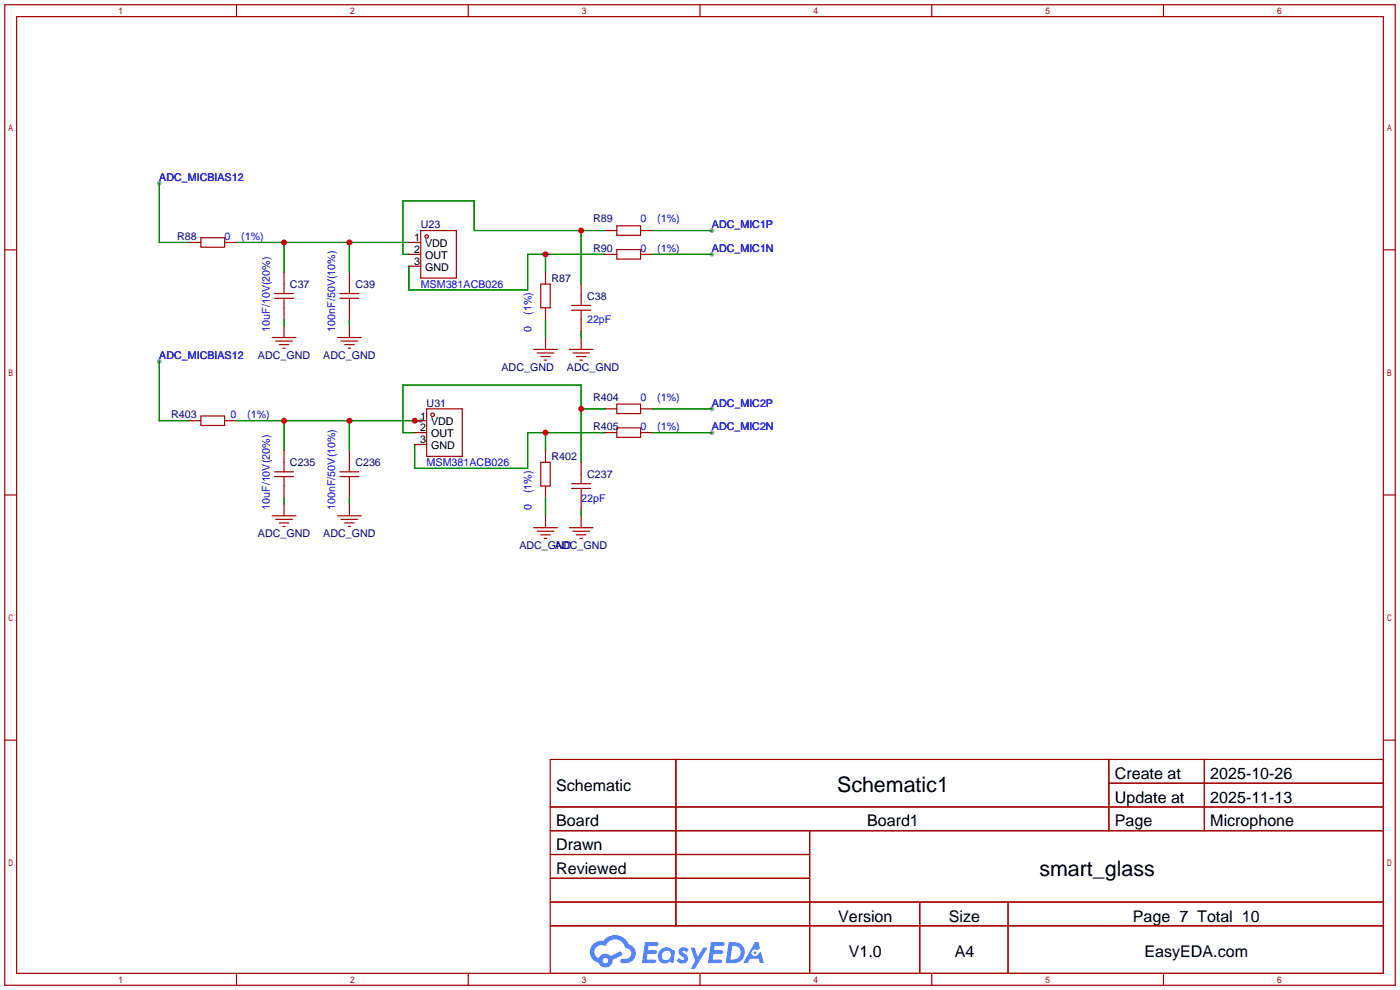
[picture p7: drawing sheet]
<svg xmlns="http://www.w3.org/2000/svg" width="299mm" height="212mm" viewBox="0 0 299 212" stroke-linecap="round" stroke-linejoin="round" font-family="sans-serif">
<g fill="#999">
<circle cx="34" cy="39.1" r=".51"/>
<circle cx="152.1" cy="54.4" r=".51"/>
<circle cx="152.1" cy="49.3" r=".51"/>
<circle cx="89.9" cy="89.9" r=".51"/>
<circle cx="34" cy="77.2" r=".51"/>
<circle cx="152.1" cy="92.5" r=".51"/>
<circle cx="152.1" cy="87.4" r=".51"/>
</g>
<g fill="none" stroke="#a10000" stroke-width=".25">
<path d="M1 1h297.2v209.6h-297.2zM3.6 3.6h292.1v204.4h-292.1zM50.5 1v2.6M100.1 1v2.6M149.6 1v2.6M199.1 1v2.6M248.7 1v2.6M1 53.4h2.6M295.7 53.4h2.5M1 105.8h2.6M295.7 105.8h2.5M1 158.2h2.6"/>
<path d="M295.7 158.2h2.5M117.6 162.3h178.1v45.7h-178.1zM117.6 172.5h178.1M117.6 177.5h178.1M144.5 162.3v35.6M173 177.5v30.5M237 162.3v15.2M237 167.4h58.7M257.4 162.3v15.2M117.6 182.6h55.4M117.6 192.8h178.1M117.6 187.7h55.4"/>
<path d="M117.6 197.9h178.1M196.6 192.8v15.2M215.4 192.8v15.2M50.5 208v2.6M100.1 208v2.6M149.6 208v2.6M199.1 208v2.6M248.7 208v2.6"/>
</g>
<g fill="#5487ff">
<path d="M145.3 202.7a1.3 1.3 0 0 1 1.9 .3l-.4 .6a.54 .54 0 0 0-.9-.2l.1 .2a1.34 1.34 0 0 1 .9 1.8 1.47 1.47 0 0 1-2.3-.1l.5-.6 .8 .5a.31 .31 0 0 0 .4-.3 .31 .31 0 0 0-.3-.4 1.12 1.12 0 0 1-.7-1.8z"/>
<path d="M147.6 202.5h.9l.6 2 1.2-2h.9l-2.7 4.6h-.9l1-1.7z"/>
<path d="M137.8 201.4h1.7a1.31 1.31 0 0 1 1.2 .2 .4 .4 0 0 1-.3 .5l-1.8 .1-.1 .9h1.6a.4 .4 0 0 1 .4 .4 .4 .4 0 0 1-.5 .4h-1.6l-.2 1.2h1.4a.46 .46 0 0 1 .5 0 .46 .46 0 0 1 .1 .5l-.4 .2h-2.6z"/>
<path d="M151.9 201.4h1.7a1.32 1.32 0 0 1 1.2 .2 .39 .39 0 0 1-.3 .5l-1.8 .1-.1 .9h1.6a.4 .4 0 0 1 .4 .4 .4 .4 0 0 1-.4 .4h-1.7l-.2 1.2h1.4a.46 .46 0 0 1 .5 0 .46 .46 0 0 1 .1 .5l-.4 .2h-2.6z"/>
<path d="M161.3 201.4h.8l.3 1.3-.6 .4a.75 .75 0 0 0-1.1 .3 .75 .75 0 0 0 .5 1 .75 .75 0 0 0 .9-.7l.5-.2 .6 2.3h-.8l-.3-.9h-1.8l-.5 .9h-1z"/>
<path d="M155.7 201.4l-.6 4.4h1.5a2.27 2.27 0 0 0 2.6-2.2 2.27 2.27 0 0 0-2.7-2.2zM156.5 202.1a1.5 1.5 0 0 1 1.8 1.6 1.5 1.5 0 0 1-1.9 1.4h-.3z"/>
<path d="M141.2 203a1.6 1.6 0 0 0-.3 2.3 1.6 1.6 0 0 0 2.3 .2l.7 .3 .3-2.4-.1-.3-.5-.1a1.58 1.58 0 0 0-2.4 0zM141.8 203.5a.98 .98 0 0 1 1.6 .4 .98 .98 0 0 1-1.1 1.3 .94 .94 0 0 1-.9-.7 .94 .94 0 0 1 .4-1z"/>
<path d="M126.8 201.8a2.37 2.37 0 0 0 1.1 4 1.54 1.54 0 0 0 1.8 1 1.54 1.54 0 0 0 1.2-1.6l2.2-1.1-.5-.8-2 1a1.57 1.57 0 0 0-2.7 .5 1.5 1.5 0 0 1-.7-2.1 1.5 1.5 0 0 1 2.2-.5 2.23 2.23 0 0 1 2.3-1.4 2.23 2.23 0 0 1 2 1.8 1.16 1.16 0 0 1 1.2 1.1 1.16 1.16 0 0 1-1.1 1.2h-.7a.47 .47 0 0 0-.5 .4 .47 .47 0 0 0 .4 .5 2.17 2.17 0 0 0 2.5-.9 2.17 2.17 0 0 0-.3-2.7l-.8-.4a3.2 3.2 0 0 0-5.5-.7l-1.1 .1zM128.8 205.3a.6 .6 0 0 1 1.2 0 .6 .6 0 0 1-1.2 0z"/>
<circle cx="161.4" cy="203.6" r=".28"/>
</g>
<g fill="none" stroke="#a10000" stroke-width=".25">
<path d="M40.4 51.8h2.5M42.9 50.8h5.1v2h-5.1zM48 51.8h2.5M60.7 58.2v4.5M74.7 58.2v4.5M87.4 51.8h2.5M87.4 54.4h2.5M87.4 56.9h2.5M89.9 49.3h7.6v10.1h-7.6zM116.6 58.2v2.5M129.3 54.4h2.5M129.3 49.3h2.5"/>
<path d="M131.8 53.3h5.1v2.1h-5.1zM131.8 48.3h5.1v2h-5.1zM136.9 54.4h2.5M136.9 49.3h2.5M58.2 72.1h5M58.7 63.8h4M58.7 62.7h4M58.9 72.9h3.6M59.7 73.7h2M60.5 74.4h.5M60.7 63.8v4.5M60.7 69.6v2.5"/>
<path d="M72.1 72.1h5.1M72.6 63.8h4.1M72.6 62.7h4.1M72.9 72.9h3.6M73.7 73.7h2M74.4 74.4h.5M74.7 63.8v4.5M74.7 69.6v2.5M114 74.7h5.1M114.8 75.4h3.6M115.6 60.7h2v5.1h-2zM115.6 76.2h2"/>
<path d="M116.3 77h.5M116.6 65.8v2.5M116.6 72.1v2.6M121.7 74.7h5M122.2 66.3h4M122.2 65.3h4M122.4 75.4h3.6M123.2 76.2h2M124 77h.5M124.2 60.7v4.6M124.2 66.3v4.6M124.2 72.1v2.6"/>
<path d="M40.4 89.9h2.5M42.9 88.9h5.1v2h-5.1zM48 89.9h2.5M60.7 96.3v4.5M74.7 96.3v4.5M88.6 89.9h2.6M88.6 92.5h2.6M88.6 95h2.6M91.2 87.4h7.6v10.1h-7.6zM115.6 98.8h2v5.1h-2zM116.6 96.3v2.5M124.2 98.8v4.6"/>
<path d="M129.3 92.5h2.5M129.3 87.4h2.5M131.8 91.4h5.1v2.1h-5.1zM131.8 86.4h5.1v2h-5.1zM136.9 92.5h2.5M136.9 87.4h2.5M58.2 110.2h5M58.7 101.9h4M58.7 100.8h4M58.9 111h3.6M59.7 111.8h2M60.5 112.5h.5"/>
<path d="M60.7 101.9v4.5M60.7 107.7v2.5M72.1 110.2h5.1M72.6 101.9h4.1M72.6 100.8h4.1M72.9 111h3.6M73.7 111.8h2M74.4 112.5h.5M74.7 101.9v4.5M74.7 107.7v2.5M114 112.8h5.1M114.8 113.5h3.6"/>
<path d="M115.6 114.3h2M116.3 115.1h.5M116.6 103.9v2.5M116.6 110.2v2.6M121.7 112.8h5M122.2 104.4h4M122.2 103.4h4M122.4 113.5h3.6M123.2 114.3h2M124 115.1h.5M124.2 104.4v4.6M124.2 110.2v2.6"/>
<circle cx="91.2" cy="50.5" r=".38"/>
<circle cx="92.5" cy="88.6" r=".38"/>
</g>
<g fill="none" stroke="#008700" stroke-width=".25">
<path d="M34 39.1v12.7h6.4M50.5 51.8h36.9M60.7 51.8v6.4M74.7 51.8v6.4M116.6 54.4v3.8M124.2 49.3v11.4M129.3 49.3h-28v-6.4h-15.2v11.5h1.3M129.3 54.4h-16.5v7.6h-25.4v-5.1M139.4 54.4h12.7M139.4 49.3h12.7M34 77.2v12.7h6.4M60.7 68.3v1.3"/>
<path d="M74.7 68.3v1.3M116.6 68.3v3.8M124.2 70.9v1.2M50.5 89.9h39.4M60.7 89.9v6.4M74.7 89.9v6.4M88.6 92.5h-2.5v-10.2h38.1v16.5M116.6 92.5v3.8M124.2 87.4h5.1M129.3 92.5h-16.5v7.6h-24.2v-5.1M139.4 92.5h12.7M139.4 87.4h12.7"/>
<path d="M60.7 106.4v1.3M74.7 106.4v1.3M116.6 106.4v3.8M124.2 109v1.2"/>
</g>
<g fill="#c00">
<circle cx="74.7" cy="51.8" r=".63"/>
<circle cx="60.7" cy="51.8" r=".63"/>
<circle cx="116.6" cy="54.4" r=".63"/>
<circle cx="124.2" cy="49.3" r=".63"/>
<circle cx="74.7" cy="89.9" r=".63"/>
<circle cx="60.7" cy="89.9" r=".63"/>
<circle cx="88.6" cy="89.9" r=".63"/>
<circle cx="116.6" cy="92.5" r=".63"/>
<circle cx="124.2" cy="87.4" r=".63"/>
</g>
<g font-size="4.6">
<text x="178.9" y="169.3">Schematic1</text>
<text x="222.1" y="187.1">smart_glass</text>
</g>
<g font-size="3.4">
<text x="238.3" y="166.5">Create at</text>
<text x="258.7" y="166.5">2025-10-26</text>
<text x="118.9" y="169">Schematic</text>
<text x="238.3" y="171.6">Update at</text>
<text x="258.7" y="171.6">2025-11-13</text>
<text x="118.9" y="176.6">Board</text>
<text x="185.3" y="176.6">Board1</text>
<text x="238.3" y="176.6">Page</text>
<text x="258.7" y="176.6">Microphone</text>
<text x="118.9" y="181.7">Drawn</text>
<text x="118.9" y="186.8">Reviewed</text>
<text x="179.1" y="197">Version</text>
<text x="202.8" y="197">Size</text>
<text x="242.1" y="197">Page 7 Total 10</text>
<text x="181.4" y="204.6">V1.0</text>
<text x="204" y="204.6">A4</text>
<text x="244.6" y="204.6">EasyEDA.com</text>
</g>
<g font-size="2.3" fill="#00f">
<text x="34" y="38.6">ADC_MICBIAS12</text>
<text x="136.9" y="47.5">0</text>
<text x="140.5" y="47.5">(1%)</text>
<text x="48" y="51.3">0</text>
<text x="51.6" y="51.3">(1%)</text>
<text x="136.9" y="53.9">0</text>
<text x="140.5" y="53.9">(1%)</text>
<text x="152.1" y="53.9">ADC_MIC1N</text>
<text x="152.1" y="48.8">ADC_MIC1P</text>
<text x="89.9" y="61.5">MSM381ACB026</text>
<text x="57.7" y="70.9" transform="rotate(-90 57.7 70.9)">10uF/10V(20%)</text>
<text x="71.7" y="70.9" transform="rotate(-90 71.7 70.9)">100nF/50V(10%)</text>
<text x="113.6" y="70.9" transform="rotate(-90 113.6 70.9)">0</text>
<text x="113.6" y="67.3" transform="rotate(-90 113.6 67.3)">(1%)</text>
<text x="125.5" y="69.1">22pF</text>
<text x="34" y="76.7">ADC_MICBIAS12</text>
<text x="49.3" y="89.4">0</text>
<text x="52.8" y="89.4">(1%)</text>
<text x="136.9" y="85.6">0</text>
<text x="140.5" y="85.6">(1%)</text>
<text x="152.1" y="86.9">ADC_MIC2P</text>
<text x="136.9" y="92">0</text>
<text x="140.5" y="92">(1%)</text>
<text x="152.1" y="92">ADC_MIC2N</text>
<text x="91.2" y="99.6">MSM381ACB026</text>
<text x="113.6" y="105.4" transform="rotate(-90 113.6 105.4)">(1%)</text>
<text x="124.2" y="107.2">22pF</text>
<text x="57.7" y="109" transform="rotate(-90 57.7 109)">10uF/10V(20%)</text>
<text x="71.7" y="109" transform="rotate(-90 71.7 109)">100nF/50V(10%)</text>
<text x="113.6" y="109" transform="rotate(-90 113.6 109)">0</text>
</g>
<g font-size="2.3" fill="#000080">
<text x="126.7" y="47.5">R89</text>
<text x="37.8" y="51.3">R88</text>
<text x="89.9" y="48.8">U23</text>
<text x="126.7" y="53.9">R90</text>
<text x="62" y="61.5">C37</text>
<text x="75.9" y="61.5">C39</text>
<text x="117.9" y="60.2">R87</text>
<text x="125.5" y="64">C38</text>
<text x="55.1" y="76.7">ADC_GND</text>
<text x="69.1" y="76.7">ADC_GND</text>
<text x="107.2" y="79.3">ADC_GND</text>
<text x="121.2" y="79.3">ADC_GND</text>
<text x="36.6" y="89.4">R403</text>
<text x="91.2" y="86.9">U31</text>
<text x="126.7" y="85.6">R404</text>
<text x="126.7" y="92">R405</text>
<text x="62" y="99.6">C235</text>
<text x="75.9" y="99.6">C236</text>
<text x="117.9" y="98.3">R402</text>
<text x="125.5" y="102.1">C237</text>
<text x="55.1" y="114.8">ADC_GND</text>
<text x="69.1" y="114.8">ADC_GND</text>
<text x="111" y="117.4">ADC_GND</text>
<text x="118.6" y="117.4">ADC_GND</text>
</g>
<g font-size="2.3">
<text x="88.5" y="51.6">1</text>
<text x="90.9" y="52.8">VDD</text>
<text x="88.5" y="54.1">2</text>
<text x="88.5" y="56.6">3</text>
<text x="90.9" y="55.4">OUT</text>
<text x="90.9" y="57.9">GND</text>
<text x="89.8" y="89.7">1</text>
<text x="89.8" y="92.2">2</text>
<text x="89.8" y="94.7">3</text>
<text x="92.1" y="90.9">VDD</text>
<text x="92.1" y="93.5">OUT</text>
<text x="92.1" y="96">GND</text>
</g>
</svg>
